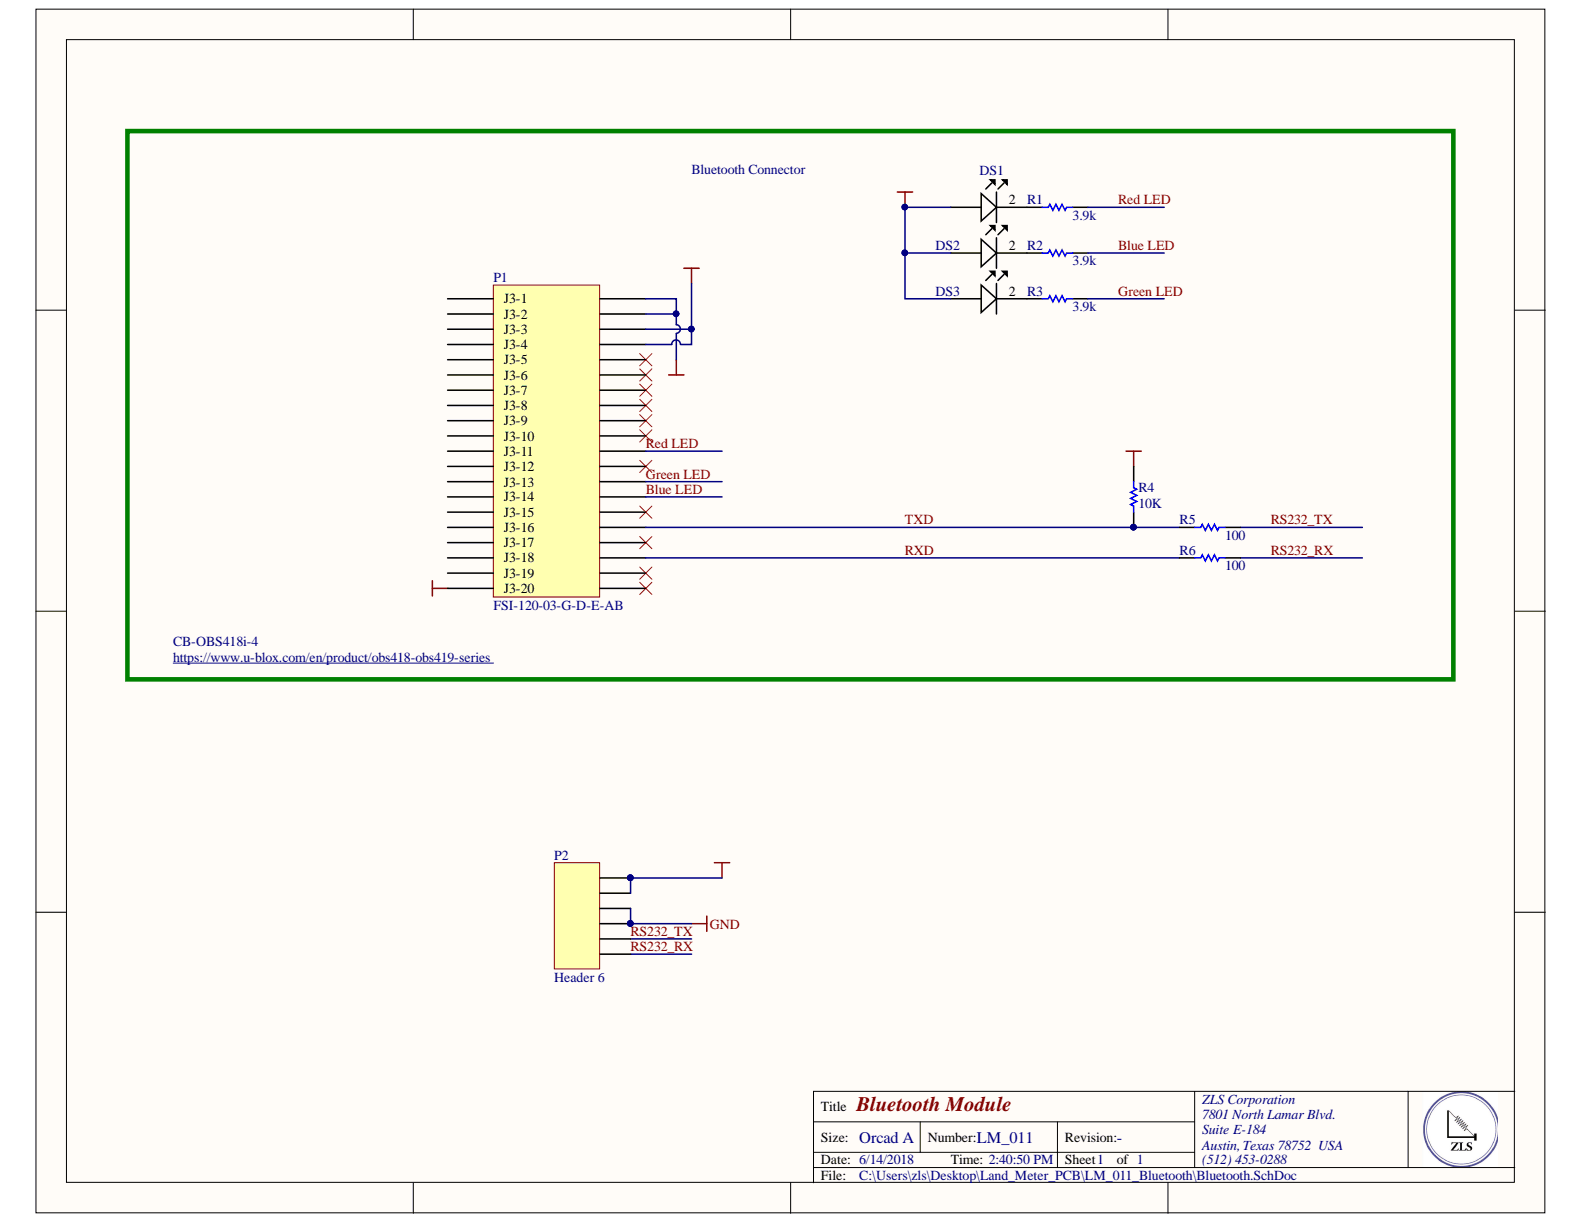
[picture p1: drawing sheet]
# Altium project LM_011.PrjPcb
1 sheet, 11 parts. Net scope: global (net labels, ports and power ports of the same name join across sheets).
Board file: Bluetooth.PcbDoc

## Sheet Bluetooth.SchDoc: Bluetooth Module
size OrCAD A; DocumentNumber: LM_011; Revision: -; SheetNumber: 1; SheetTotal: 1

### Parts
DS1  Lite-On LTST-S220KGKT Green LED, 571 nm 2012 (0805) Side View, Rectangle Lens SMD package  [0805C_L]  (value not drawn)
DS2  Lite-On LTST-S220KGKT Green LED, 571 nm 2012 (0805) Side View, Rectangle Lens SMD package  [0805C_L]  (value not drawn)
DS3  Lite-On LTST-S220KGKT Green LED, 571 nm 2012 (0805) Side View, Rectangle Lens SMD package  [0805C_L]  (value not drawn)
P1  FSI-120-03-G-D-E-AB  [FSI-120-03-G-D-E-AB]
P2  Header 6  [HDR1X6]
R1  3.9k  [RESC0805(2012)_L]
R2  3.9k  [RESC0805(2012)_L]
R3  3.9k  [RESC0805(2012)_L]
R4  10K  [RESC0805(2012)_L]
R5  100  [RESC0805(2012)_L]
R6  100  [RESC0805(2012)_L]

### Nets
+3.3: DS1.1(A) DS2.1(A) DS3.1(A) P1.J2-3 P1.J2-4 P2.1 P2.2
GND: P1.J2-1 P1.J2-2 P2.3 P2.4
VCC_2V85: P1.J3-20 R4.1
Blue LED: P1.J2-14 R2.1
Green LED: P1.J2-13 R3.1
Red LED: P1.J2-11 R1.1
RS232_RX: P2.6 R6.1
RS232_TX: P2.5 R5.1
RXD: P1.J2-18 R6.2
TXD: P1.J2-16 R4.2 R5.2
NetDS1_2: DS1.2(K) R1.2
NetDS2_2: DS2.2(K) R2.2
NetDS3_2: DS3.2(K) R3.2

Not connected (* = marked no-connect by the designer): P1 J2-5* J2-6* J2-7* J2-8* J2-9* J2-10* J2-12* J2-15* J2-17* J2-19* J2-20* J3-1 J3-2 J3-3 J3-4 J3-5 J3-6 J3-7 J3-8 J3-9 J3-10 J3-11 J3-12 J3-13 J3-14 J3-15 J3-16 J3-17 J3-18 J3-19

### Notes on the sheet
- Bluetooth Connector
- CB-OBS418i-4
- https://www.u-blox.com/en/product/obs418-obs419-series
